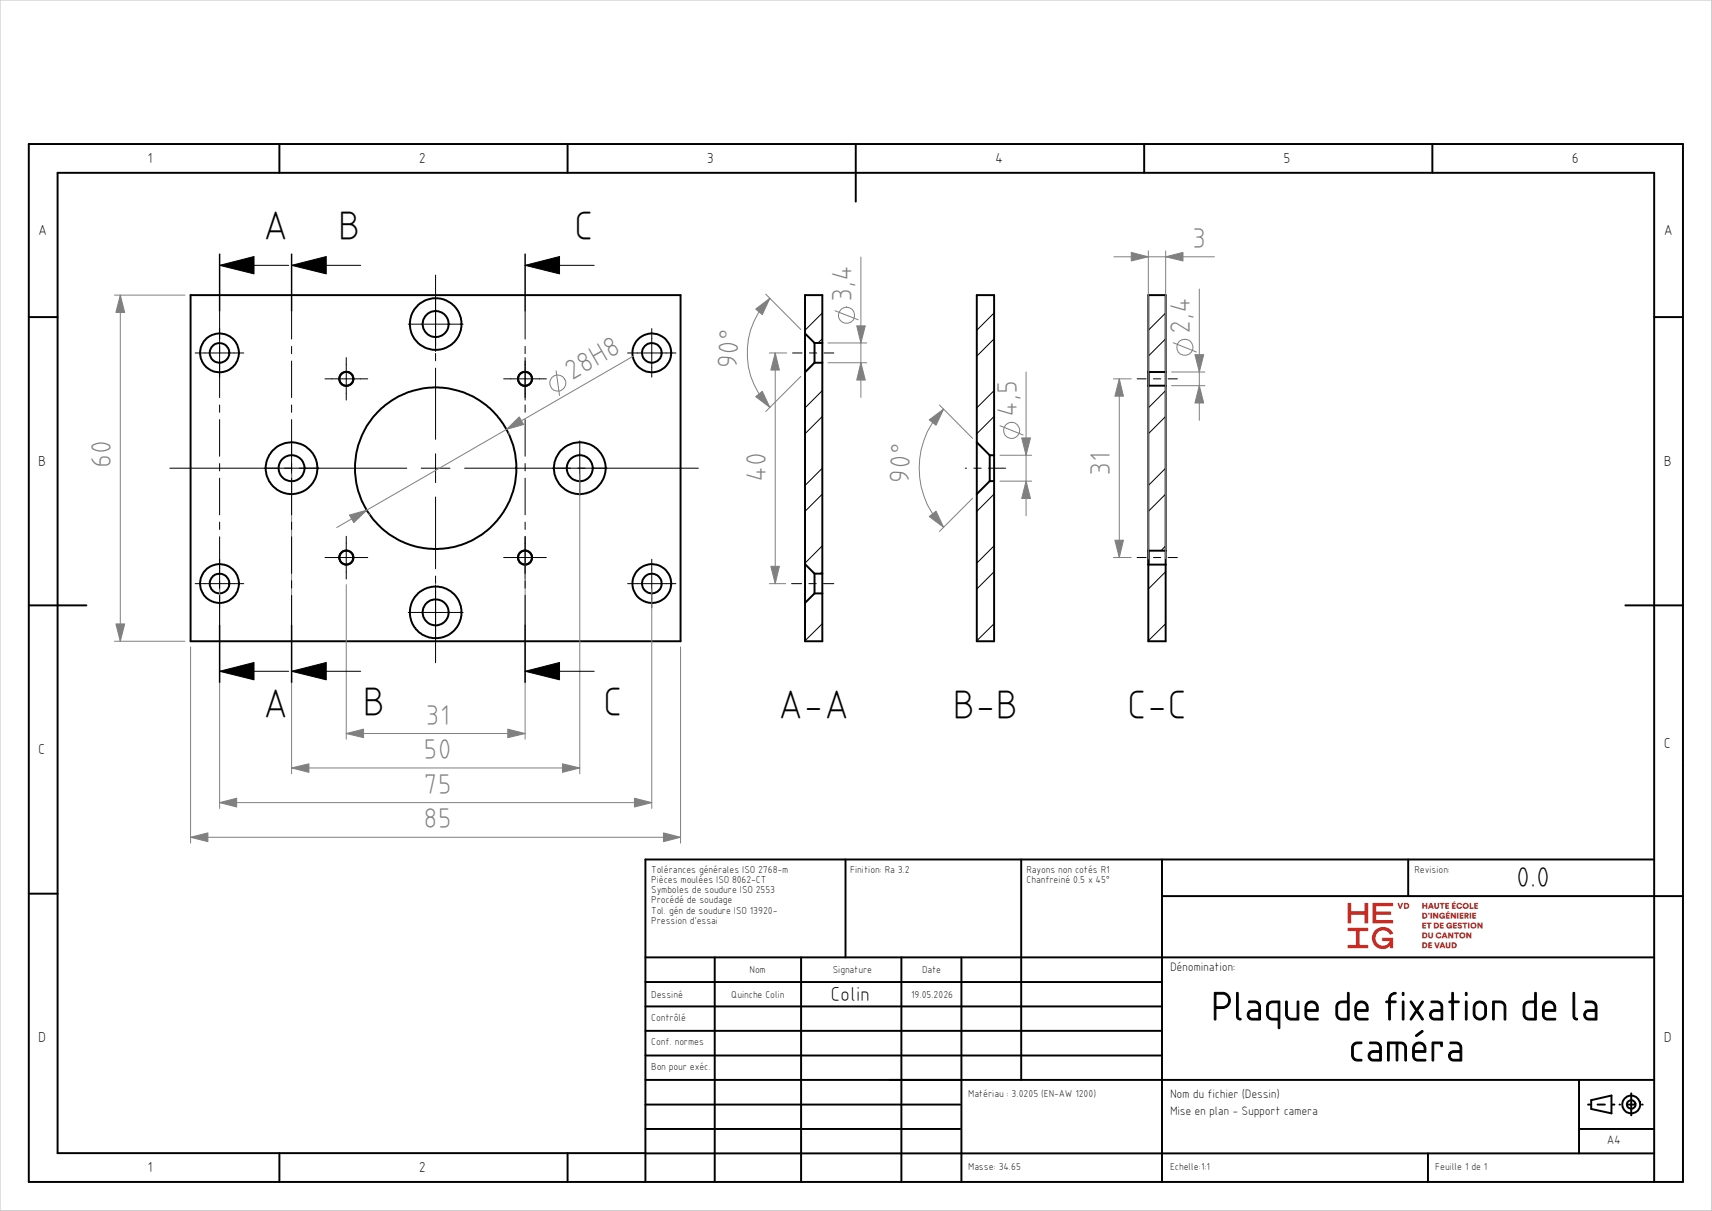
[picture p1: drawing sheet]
<svg xmlns="http://www.w3.org/2000/svg" width="297mm" height="210mm" viewBox="0 0 297 210" stroke-linecap="round" stroke-linejoin="round" font-family="sans-serif">
<g fill="none" stroke="#000" stroke-width=".34">
<path d="M5 25h287v180h-287zM48.5 25v5M98.5 25v5M148.5 25v10M198.5 25v5M248.5 25v5M5 55h5M33.1 51.2h85v60h-85zM139.7 57.8v6.8M139.7 57.8v-6.6h3v8.3M139.7 57.8l1.6 1.7M141.3 59.5v3.4"/>
<path d="M141.3 59.5h1.4M142.7 59.5v3.4M287 55h5M139.7 64.6v33.2M141.3 62.9h1.4M141.3 62.9l-1.6 1.7M142.7 62.9v36.6M169.5 76.7v-25.5h3v27.8M169.5 76.7l2.2 2.3M169.5 76.7v9M171.7 79h.8M171.7 79v4.4"/>
<path d="M172.5 79v4.4M199.2 64.5v-13.3h3v13.3M199.2 64.5h.1M199.2 66.9v28.6M199.2 64.5v2.4M199.3 64.5v2.4M199.3 64.5h2.9M199.3 66.9h2.9M199.3 66.9h-.1M202.2 64.5v2.4M202.2 66.9v28.6M139.7 97.8v6.8"/>
<path d="M139.7 97.8l1.6 1.7M141.3 99.5v3.4M141.3 99.5h1.4M142.7 99.5v3.4M171.7 83.4h.8M171.7 83.4l-2.2 2.3M172.5 83.4v27.8h-3v-25.5M199.2 97.9v13.3h3v-13.3M199.2 97.9h3M199.2 95.5h.1M199.2 95.5v2.4M199.3 95.5v2.4"/>
<path d="M199.3 95.5h2.9M202.2 95.5v2.4M5 105h10M141.3 102.9l-1.6 1.7M141.3 102.9h1.4M142.7 102.9v8.3h-3v-6.6M282 105h10M5 155h5M146.7 149.1v16.9M177.2 149.1v38.2M201.6 155.4h90.4M201.6 149.1v55.9"/>
<path d="M244.3 149.1v6.3M287 149.1h-175v55.9M112 178.8h89.6M112 166h175M112 174.5h89.6M112 170.3h89.6M124 166v39M139 166v39M156.4 166v39M166.8 166v39M48.5 200v5M98.5 200v5"/>
<path d="M112 191.6h54.6M112 183h89.6M112 195.8h54.6M112 187.3h175M112 200h-102v-170h277v175M273.9 195.8h13.1M273.9 187.3v12.7M275.5 191.6h.4M276.1 190.8l3.5-.8v3.1l-3.5-.8zM277.2 191.6h1.2M279.7 191.6h.4M281 191.6h.1"/>
<path d="M282.3 191.6h1.3M283 189.6v3.8M284.9 191.6h.1M112 200h175M247.7 200v5"/>
<circle cx="75.6" cy="56.2" r="4.5"/>
<circle cx="75.6" cy="56.2" r="2.25"/>
<circle cx="38.1" cy="61.2" r="1.72"/>
<circle cx="38.1" cy="61.2" r="3.4"/>
<circle cx="60.1" cy="65.7" r="1.22"/>
<circle cx="60.1" cy="65.7" r="1.21"/>
<circle cx="91.1" cy="65.7" r="1.19"/>
<circle cx="91.1" cy="65.7" r="1.23"/>
<circle cx="113.1" cy="61.2" r="1.7"/>
<circle cx="113.1" cy="61.2" r="3.4"/>
<circle cx="50.6" cy="81.2" r="2.26"/>
<circle cx="50.6" cy="81.2" r="4.5"/>
<circle cx="60.1" cy="96.7" r="1.22"/>
<circle cx="60.1" cy="96.7" r="1.21"/>
<circle cx="75.6" cy="81.2" r="14"/>
<circle cx="91.1" cy="96.7" r="1.19"/>
<circle cx="91.1" cy="96.7" r="1.23"/>
<circle cx="100.6" cy="81.2" r="2.25"/>
<circle cx="100.6" cy="81.2" r="4.5"/>
<circle cx="38.1" cy="101.2" r="3.4"/>
<circle cx="38.1" cy="101.2" r="1.7"/>
<circle cx="75.6" cy="106.2" r="4.5"/>
<circle cx="75.6" cy="106.2" r="2.25"/>
<circle cx="113.1" cy="101.2" r="1.69"/>
<circle cx="113.1" cy="101.2" r="3.4"/>
<circle cx="283" cy="191.5" r="1.54"/>
<circle cx="283" cy="191.5" r=".74"/>
</g>
<path d="M0 0h297v210h-297z" fill="none" stroke="#c0c0c0" stroke-width=".17"/>
<g fill="none" stroke="#000" stroke-width=".17">
<path d="M38.1 54v15M38.1 46h12M50.6 54v4.8M50.6 46h12M70.8 56.2h9.5M75.6 47.7v13.3M91.1 54v4.8M91.1 46h12M113.1 57v8.4M142.7 54.3l-3 3M142.7 58.8l-.8 .7M172.5 54.3l-3 3"/>
<path d="M172.5 58.8l-3 3M202.2 54.3l-3 3M202.2 58.8l-3 3M33.9 61.2h8.4M38.1 70.2v1.3M38.1 72.8v6.3M50.6 60.1v1.2M50.6 62.6v6.4M50.6 70.2v1.3M50.6 72.8v16.5M56.4 65.7h7.4M60.1 62v7.4"/>
<path d="M75.6 61.3v1.3M75.6 63.8v12.4M75.6 78.7v5M87.4 65.7h7.4M91.1 60.1v1.2M91.1 62v7.4M91.1 70.2v1.3M91.1 72.8v6.3M100.6 76.5v9.4M108.9 61.2h8.4M137.5 61.2h1.6M140.4 61.2h1.3"/>
<path d="M142.7 67.7l-3 3M142.7 72.2l-3 3M143 61.2h1.7M172.5 67.7l-3 3M172.5 72.2l-3 3M197.3 65.7h1.5M200.1 65.7h1.3M202.2 67.7l-3 3M202.2 72.2l-3 3M202.6 65.7h1.7M29.5 81.2h41.1M38.1 80.4v1.3"/>
<path d="M38.1 82.9v6.4M38.1 90.6v1.2M38.1 93.1v15.3M50.6 90.6v1.2M50.6 93.1v6.3M56.4 96.7h7.4M60.1 93v7.4M73.1 81.2h5M75.6 86.2v12.4M75.6 99.9v1.3M80.6 81.2h40.6M87.4 96.7h7.4"/>
<path d="M91.1 80.4v1.3M91.1 82.9v6.4M91.1 90.6v1.2M91.1 93v7.4M113.1 97v8.4M142.7 81.2l-3 3M142.7 94.7l-3 3M142.7 85.7l-3 3M142.7 99.1l-.4 .4M167.5 81.2h.2M169 81.2h1.2M171.5 81.2h3"/>
<path d="M172.5 94.7l-3 3M172.5 85.7l-3 3M172.5 99.1l-3 3.1M197.3 96.7h1.5M200.1 96.7h1.3M202.2 81.2l-3 3M202.2 94.7l-.8 .8M202.2 85.7l-3 3M202.2 99.1l-3 3.1M202.6 96.7h1.7M33.9 101.2h8.4M38.1 116.4h12"/>
<path d="M50.6 100.7v1.3M50.6 103.3v5.1M50.6 116.4h12M70.8 106.2h9.5M75.6 101.4v13.5M91.1 100.7v1.3M91.1 103.3v5.1M91.1 116.4h12M108.9 101.2h8.4M137.3 101.2h1.8M140.3 101.2h1.3M142.7 108.2l-3 2.9"/>
<path d="M142.9 101.2h1.8M172.5 108.2l-3 2.9M202.2 108.2l-3 2.9"/>
</g>
<g fill="none" stroke="#808080" stroke-width=".17">
<path d="M19.9 51.2h12.2M20.9 51.2v60M132.8 51l6.1 6.1M133.6 51.7a13.4 13.4 0 0 0 0 19M143.6 59.5h6.8M144.9 53.9l4 1.6M149.4 44.6v24.3M193.3 44.5h17.4M199.2 43.5v53.4M202.2 43.5v53.4M203.5 59.4l4.1 1.6M208.1 50.1v22.8"/>
<path d="M88.2 75.1l.1 .3M96.5 64.3l.6 4.3M109.9 61.7l-51.5 29.8M133.5 61.2h3M134.5 61.2v40M138.9 65.3l-6.1 6.1M143.6 62.9h6.8M163 70.2l5.7 5.8M163.7 71a14.5 14.5 0 0 0 0 20.4M173.5 79h5.5M173.5 73.8l4 1.6M178 64.5v25"/>
<path d="M193.2 65.7h3.1M194.2 65.7v31M203.2 64.5h5.8M203.2 66.9h5.8M50.6 82.2v52M64 89.1l.1 .2M91.1 97.7v30.5M100.6 82.2v52M168.7 86.4l-5.7 5.8M173.5 83.4h5.5M193.2 96.7h3.1M19.9 111.2h12.2"/>
<path d="M33.1 112.2v34M38.1 102.2v38M60.1 101.4v26.8M113.1 102.2v38M118.1 112.2v34M133.5 101.2h2.8M38.1 139.2h75M50.6 133.2h50M60.1 127.2h31M33.1 145.2h85"/>
<circle cx="146.9" cy="54.7" r="1.42"/>
<circle cx="96.7" cy="66.4" r="1.39"/>
<circle cx="175.5" cy="74.6" r="1.4"/>
<circle cx="205.6" cy="60.2" r="1.4"/>
</g>
<g fill="#808080" stroke="#808080" stroke-width=".17">
<path d="M208.1 66.9l.7 3h-1.5z"/>
<path d="M207.3 61.5h1.5l-.7 3z"/>
<path d="M193.4 93.7h1.5l-.7 3z"/>
<path d="M194.2 65.7l.7 3h-1.5z"/>
<path d="M196.3 43.8l2.9 .7-2.9 .8z"/>
<path d="M202.2 44.5l3-.7v1.5z"/>
<path d="M110.1 138.4l3 .8-3 .8z"/>
<path d="M38.1 139.2l3-.8v1.6z"/>
<path d="M97.6 132.5l3 .7-3 .7z"/>
<path d="M50.6 133.2l3-.7v1.4z"/>
<path d="M60.6 89.3l3-.8-2.2 2.1z"/>
<path d="M87.9 74.5l2.2-2.2 .7 1.3z"/>
<path d="M20.9 51.2l.7 3h-1.5z"/>
<path d="M20.1 108.2h1.5l-.7 3z"/>
<path d="M33.1 145.2l3-.8v1.6z"/>
<path d="M115.1 144.4l3 .8-3 .8z"/>
<path d="M60.1 127.2l3-.8v1.5z"/>
<path d="M88.1 126.4l3 .8-3 .7z"/>
<path d="M149.4 62.9l.7 3h-1.5z"/>
<path d="M148.6 56.5h1.5l-.7 3z"/>
<path d="M131.1 68.8l1.1-.9 1.4 2.8z"/>
<path d="M131.1 53.6l2.5-1.9-1.4 2.9z"/>
<path d="M134.5 61.2l.7 3h-1.5z"/>
<path d="M133.7 98.2h1.5l-.7 3z"/>
<path d="M178 83.4l.8 3h-1.6z"/>
<path d="M177.2 75.9h1.6l-.8 3.1z"/>
<path d="M161.2 72.8l2.5-1.8-1.3 2.7z"/>
<path d="M161.2 89.6l1.2-1 1.3 2.8z"/>
</g>
<path d="M38.1 46l6-1.5v3zM50.6 46l6-1.5v3zM91.1 46l6-1.5v3zM38.1 116.4l6-1.5v3zM50.6 116.4l6-1.5v3zM91.1 116.4l6-1.5v3z" fill="#000" stroke="#000" stroke-width=".17"/>
<path d="M38.1 44v10M50.6 44v10M91.1 44v10M38.1 108.4v10M50.6 108.4v10M91.1 108.4v10" fill="none" stroke="#000" stroke-width=".25"/>
<g font-size="7.2">
<text x="45.6" y="41.7">A</text>
<text x="58.6" y="41.7">B</text>
<text x="99.6" y="41.7">C</text>
<text x="45.6" y="124.5">A</text>
<text x="62.9" y="124.1">B</text>
<text x="104.6" y="124.1">C</text>
<text x="134.9" y="124.7">A-A</text>
<text x="165.2" y="124.7">B-B</text>
<text x="195.5" y="124.7">C-C</text>
<text x="210.1" y="177">Plaque de fixation de la</text>
<text x="233.9" y="184.1">caméra</text>
</g>
<g font-size="5" fill="#808080">
<text x="206.8" y="43">3</text>
<text x="147.8" y="52.4" transform="rotate(-90 147.8 52.4)">3,4</text>
<text x="206.5" y="58" transform="rotate(-90 206.5 58)">2,4</text>
<text x="127.9" y="64" transform="rotate(-87 127.9 64)">90°</text>
<text x="99.2" y="66.1" transform="rotate(-30 99.2 66.1)">28H8</text>
<text x="176.4" y="72.4" transform="rotate(-90 176.4 72.4)">4,5</text>
<text x="19.3" y="81.2" transform="rotate(-90 19.3 81.2)">60</text>
<text x="132.9" y="83.6" transform="rotate(-90 132.9 83.6)">40</text>
<text x="157.7" y="83.9" transform="rotate(-87 157.7 83.9)">90°</text>
<text x="192.6" y="82.5" transform="rotate(-90 192.6 82.5)">31</text>
<text x="73.8" y="125.7">31</text>
<text x="73.5" y="131.7">50</text>
<text x="73.5" y="137.7">75</text>
<text x="73.5" y="143.7">85</text>
</g>
<text font-size="5" x="263" y="153.8">0.0</text>
<text font-size="3.5" x="144.1" y="173.6">Colin</text>
<g font-size="2.5">
<text x="25.6" y="28.2">1</text>
<text x="72.6" y="28.2">2</text>
<text x="122.6" y="28.2">3</text>
<text x="172.6" y="28.2">4</text>
<text x="222.7" y="28.2">5</text>
<text x="272.7" y="28.2">6</text>
<text x="6.6" y="40.7">A</text>
<text x="288.7" y="40.7">A</text>
<text x="6.6" y="80.7">B</text>
<text x="288.7" y="80.7">B</text>
<text x="6.6" y="130.7">C</text>
<text x="288.7" y="129.8">C</text>
<text x="6.6" y="180.7">D</text>
<text x="288.7" y="180.7">D</text>
<text x="25.6" y="203.2">1</text>
<text x="72.6" y="203.2">2</text>
</g>
<text font-size="2.5" fill="#e1251b" x="233.8" y="164.5">⟪</text>
<g font-size="2.1">
<text x="203" y="168.4">Dénomination:</text>
<text x="203" y="190.4">Nom du fichier (Dessin)</text>
<text x="203" y="193.4">Mise en plan - Support camera</text>
<text x="278.8" y="198.4">A4</text>
</g>
<g font-size="1.7">
<text x="113" y="151.4">Tolérances générales ISO 2768-m</text>
<text x="113" y="153.2">Pièces moulées ISO 8062-CT</text>
<text x="113" y="154.9">Symboles de soudure ISO 2553</text>
<text x="147.5" y="151.4">Finition: Ra 3.2</text>
<text x="178.1" y="153.2">Chanfreiné 0.5 x 45°</text>
<text x="178.1" y="151.4">Rayons non cotés R1</text>
<text x="245.4" y="151.4">Revision:</text>
<text x="113" y="158.5">Tol. gén de soudure ISO 13920-</text>
<text x="113" y="160.2">Pression d'essai</text>
<text x="113" y="156.7">Procédé de soudage</text>
<text x="113" y="173">Dessiné</text>
<text x="126.9" y="173">Quinche Colin</text>
<text x="130" y="168.7">Nom</text>
<text x="144.5" y="168.7">Signature</text>
<text x="158.1" y="173">19.05.2026</text>
<text x="160" y="168.7">Date</text>
<text x="113" y="177.1">Contrôlé</text>
<text x="113" y="181.3">Conf. normes</text>
<text x="113" y="185.5">Bon pour exéc.</text>
<text x="168" y="190.2">Matériau : 3.0205 (EN-AW 1200)</text>
<text x="168" y="202.8">Masse: 34.65</text>
<text x="203" y="202.8">Echelle:1:1</text>
<text x="249" y="202.8">Feuille 1 de 1</text>
</g>
</svg>
